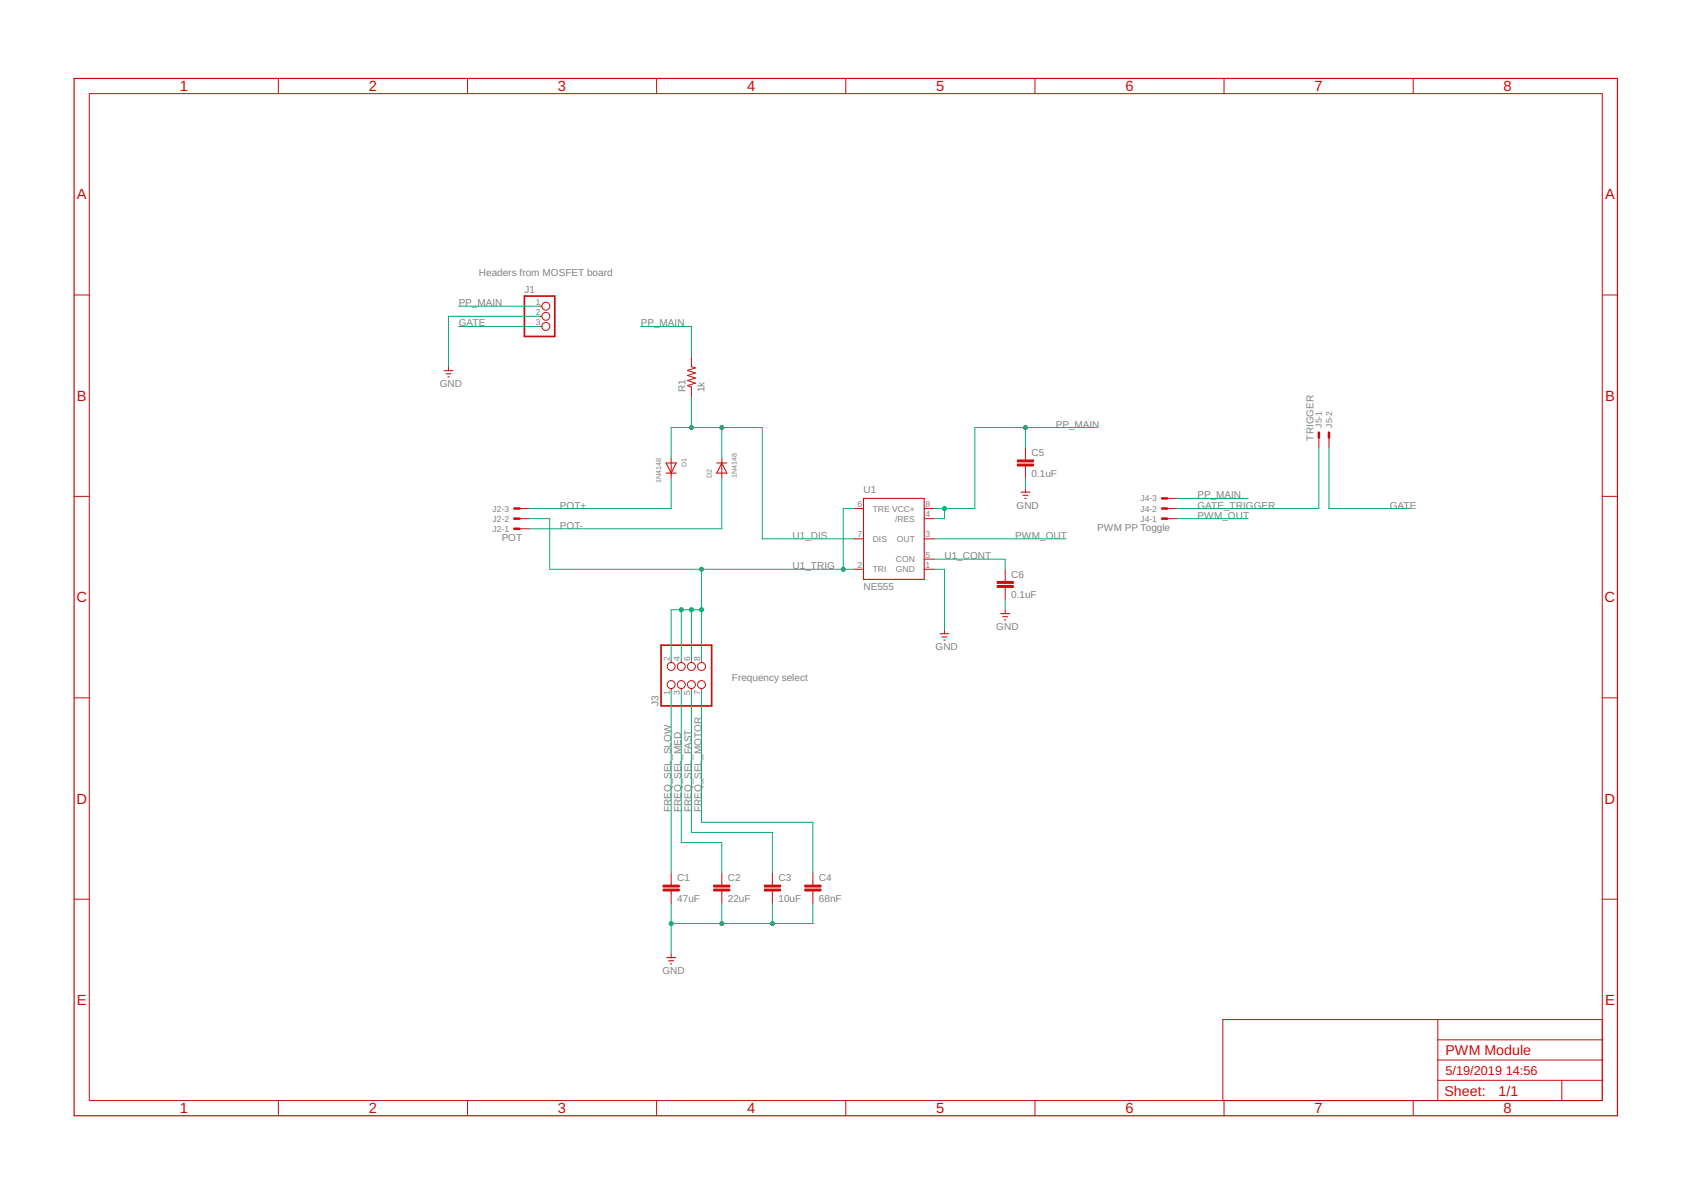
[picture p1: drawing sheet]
<svg xmlns="http://www.w3.org/2000/svg" width="297mm" height="210mm" viewBox="0 0 297 210" stroke-linecap="round" stroke-linejoin="round" font-family="sans-serif">
<g fill="none" stroke="#c90d0c" stroke-width=".18">
<path d="M15.7 16.4h265.8v176.9h-265.8zM48.9 13.8v2.6M82.1 13.8v2.6M115.3 13.8v2.6M148.6 13.8v2.6M181.8 13.8v2.6M215 13.8v2.6M248.2 13.8v2.6M13 51.8h2.7M94.8 53.8h.4M94.8 55.6h.4M94.8 57.3h.4"/>
<path d="M281.5 51.8h2.6M78.8 64.4v.7M121.5 62.7v1.7l.7 .2-1.4 .5 1.4 .4-1.4 .5 1.4 .4-1.4 .4 1.4 .5-1.4 .4 .7 .3v1.8M180.1 78.7v2.1M231.7 76.9v1.8M233.4 76.9v1.8M13 87.2h2.7M91.2 89.3h1.8M91.2 91.1h1.8M91.2 92.9h1.8M117.9 80.4v3.6M126.8 80.4v3.6"/>
<path d="M149.9 89.3h1.8M149.9 94.7h1.8M149.9 100h1.8M162.3 89.3h1.8M162.3 94.7h1.8M162.3 100h1.8M162.3 98.2h1.8M162.3 91.1h1.8M176.6 100v2.1M180.1 81.9v2.1M180.1 85.8v.6M205 89.3h1.8"/>
<path d="M205 91.1h1.8M205 87.5h1.8M281.5 87.2h2.6M117.9 116v.4M119.7 116v.4M121.5 116v.4M123.2 116v.4M165.9 110.7v.6M176.6 103.2v2.1M176.6 107.1v.7M13 122.6h2.7M117.9 120.9v.4"/>
<path d="M119.7 120.9v.4M121.5 120.9v.4M123.2 120.9v.4M281.5 122.6h2.6M13 157.9h2.7M117.9 153.3v2.1M117.9 156.5v2.2M126.8 153.3v2.1M126.8 156.5v2.2M135.7 153.3v2.1M135.7 156.5v2.2M142.8 153.3v2.1"/>
<path d="M142.8 156.5v2.2M281.5 157.9h2.6M117.9 167.5v.7M252.6 179.1v14.2M281.5 179.1h-66.7v14.2M48.9 193.3v2.7M82.1 193.3v2.7M115.3 193.3v2.7M148.6 193.3v2.7M181.8 193.3v2.7M215 193.3v2.7M248.2 193.3v2.7"/>
<path d="M252.6 189.8h28.9M252.6 186.2h28.9M252.6 182.6h28.9M274.3 189.8v3.5"/>
<circle cx="95.9" cy="57.3" r=".7"/>
<circle cx="95.9" cy="53.8" r=".7"/>
<circle cx="95.9" cy="55.6" r=".7"/>
<circle cx="117.9" cy="117.1" r=".7"/>
<circle cx="119.7" cy="117.1" r=".7"/>
<circle cx="121.5" cy="117.1" r=".7"/>
<circle cx="123.2" cy="117.1" r=".7"/>
<circle cx="117.9" cy="120.2" r=".7"/>
<circle cx="119.7" cy="120.2" r=".7"/>
<circle cx="121.5" cy="120.2" r=".7"/>
<circle cx="123.2" cy="120.2" r=".7"/>
</g>
<path d="M13 13.8h271.1v182.2h-271.1z" fill="none" stroke="#c90d0c" stroke-width=".21"/>
<g fill="none" stroke="#c90d0c" stroke-width=".19">
<path d="M78 65.1h1.6M78.3 65.7h.9M78.7 66.2h.2M117 81.3h1.8l-.9 1.8zM117 83.1h1.8M125.9 81.3h1.8M126.8 81.3l.9 1.8h-1.8zM151.7 87.5h10.6v14.3h-10.6zM179.3 86.4h1.6M179.7 87h.9M180 87.5h.2M165.1 111.3h1.6"/>
<path d="M165.5 111.9h.8M165.8 112.4h.2M175.8 107.8h1.6M176.1 108.3h.9M176.5 108.9h.2M117.1 168.2h1.6M117.5 168.8h.8M117.8 169.3h.2"/>
</g>
<path d="M92.1 52h5.4v7.1h-5.4zM116.1 113.3h8.9v10.7h-8.9z" fill="none" stroke="#c90d0c" stroke-width=".3"/>
<path d="M231.7 76v.9M233.4 76v.9M90.3 92.9h.9M90.3 91.1h.9M90.3 89.3h.9M204.1 91.1h.9M204.1 89.3h.9M204.1 87.5h.9" fill="none" stroke="#c90d0c" stroke-width=".44"/>
<g fill="#c90d0c" stroke="#c90d0c" stroke-width=".18">
<path d="M134.3 156.2h2.8v.3h-2.8z"/>
<path d="M134.3 155.5h2.8v.3h-2.8z"/>
<path d="M141.4 156.2h2.8v.3h-2.8z"/>
<path d="M141.4 155.5h2.8v.3h-2.8z"/>
<path d="M178.7 81.5h2.8v.4h-2.8z"/>
<path d="M178.7 80.8h2.8v.3h-2.8z"/>
<path d="M175.2 102.8h2.8v.4h-2.8z"/>
<path d="M175.2 102.1h2.8v.4h-2.8z"/>
<path d="M116.5 156.2h2.8v.3h-2.8z"/>
<path d="M116.5 155.5h2.8v.3h-2.8z"/>
<path d="M125.4 156.2h2.8v.3h-2.8z"/>
<path d="M125.4 155.5h2.8v.3h-2.8z"/>
</g>
<g fill="none" stroke="#0dab76" stroke-width=".18">
<path d="M80.6 57.3h14.2M80.6 53.8h14.2M94.8 55.6h-16v8.8M112.6 57.3h8.9v5.4M121.5 69.8v5.3M126.8 75.1v5.3M180.1 75.1v3.6M192.6 75.1h-21.4v14.2h-7.1M231.7 78.7v10.6h-24.9M233.4 78.7v10.6h14.3M93 91.1h3.6v8.9h53.3M117.9 80.4v-5.3h16v19.6h16"/>
<path d="M117.9 84v5.3h-24.9M123.2 100v16M126.8 84v8.9h-33.8M149.9 89.3h-1.8v10.7M164.1 100h1.8v10.7M164.1 98.2h12.5v1.8M164.1 94.7h23.1M165.9 89.3v1.8h-1.8M180.1 84v1.8M206.8 91.1h12.4M206.8 87.5h12.4M119.7 107.1v8.9"/>
<path d="M121.5 107.1v8.9M123.2 107.1h-5.3v8.9M176.6 105.3v1.8M117.9 121.3v32M119.7 121.3v26.7h7.1v5.3M121.5 121.3v24.9h14.2v7.1M123.2 121.3v23.1h19.6v8.9M117.9 158.7v8.8M126.8 158.7v3.5M135.7 158.7v3.5M142.8 158.7v3.5h-24.9"/>
</g>
<g fill="#0dab76" stroke="#0dab76" stroke-width=".18">
<circle cx="135.7" cy="162.2" r=".36"/>
<circle cx="126.8" cy="162.2" r=".36"/>
<circle cx="117.9" cy="162.2" r=".36"/>
<circle cx="165.9" cy="89.3" r=".36"/>
<circle cx="180.1" cy="75.1" r=".36"/>
<circle cx="148.1" cy="100" r=".36"/>
<circle cx="119.7" cy="107.1" r=".36"/>
<circle cx="121.5" cy="107.1" r=".36"/>
<circle cx="123.2" cy="107.1" r=".36"/>
<circle cx="123.2" cy="100" r=".36"/>
<circle cx="121.5" cy="75.1" r=".36"/>
<circle cx="126.8" cy="75.1" r=".36"/>
</g>
<g font-size="2.6" fill="#c90d0c">
<text x="31.6" y="16">1</text>
<text x="64.8" y="16">2</text>
<text x="98" y="16">3</text>
<text x="131.2" y="16">4</text>
<text x="164.5" y="16">5</text>
<text x="197.7" y="16">6</text>
<text x="230.9" y="16">7</text>
<text x="264.1" y="16">8</text>
<text x="13.5" y="35">A</text>
<text x="281.9" y="35">A</text>
<text x="13.5" y="70.4">B</text>
<text x="281.9" y="70.4">B</text>
<text x="13.4" y="105.8">C</text>
<text x="281.9" y="105.8">C</text>
<text x="13.4" y="141.2">D</text>
<text x="281.9" y="141.2">D</text>
<text x="13.5" y="176.5">E</text>
<text x="281.9" y="176.5">E</text>
<text x="31.6" y="195.6">1</text>
<text x="64.8" y="195.6">2</text>
<text x="98" y="195.6">3</text>
<text x="131.2" y="195.6">4</text>
<text x="164.5" y="195.6">5</text>
<text x="197.7" y="195.6">6</text>
<text x="230.9" y="195.6">7</text>
<text x="264.1" y="195.6">8</text>
</g>
<g font-size="2.5" fill="#c90d0c">
<text x="253.9" y="185.3">PWM Module</text>
<text x="253.7" y="192.5">Sheet:</text>
<text x="263.2" y="192.4">1/1</text>
</g>
<g font-size="2.2" fill="#c90d0c">
<text x="253.9" y="188.9">5/19/2019</text>
<text x="264.5" y="188.9">14:56</text>
</g>
<g font-size="1.8" fill="#808080">
<text x="80.6" y="53.8">PP_MAIN</text>
<text x="84.1" y="48.4">Headers from MOSFET board</text>
<text x="92.1" y="51.6">J1</text>
<text x="80.6" y="57.3">GATE</text>
<text x="112.6" y="57.3">PP_MAIN</text>
<text x="77.2" y="68">GND</text>
<text x="120.4" y="68.9" transform="rotate(-90 120.4 68.9)">R1</text>
<text x="123.8" y="68.9" transform="rotate(-90 123.8 68.9)">1k</text>
<text x="185.5" y="75.1">PP_MAIN</text>
<text x="230.7" y="77.4" transform="rotate(-90 230.7 77.4)">TRIGGER</text>
<text x="181.2" y="83.7">0.1uF</text>
<text x="181.2" y="80.2">C5</text>
<text x="98.3" y="89.3">POT+</text>
<text x="151.7" y="86.7">U1</text>
<text x="178.6" y="89.3">GND</text>
<text x="210.3" y="87.5">PP_MAIN</text>
<text x="210.3" y="89.3">GATE_TRIGGER</text>
<text x="244.1" y="89.3">GATE</text>
<text x="88.1" y="95.1">POT</text>
<text x="98.3" y="92.9">POT-</text>
<text x="139.2" y="94.7">U1_DIS</text>
<text x="178.3" y="94.7">PWM_OUT</text>
<text x="192.7" y="93.3">PWM PP Toggle</text>
<text x="210.3" y="91.1">PWM_OUT</text>
<text x="139.2" y="100">U1_TRIG</text>
<text x="165.9" y="98.2">U1_CONT</text>
<text x="177.6" y="101.5">C6</text>
<text x="151.7" y="103.5">NE555</text>
<text x="177.6" y="105.1">0.1uF</text>
<text x="175" y="110.7">GND</text>
<text x="128.6" y="119.5">Frequency select</text>
<text x="164.3" y="114.2">GND</text>
<text x="115.7" y="124" transform="rotate(-90 115.7 124)">J3</text>
<text x="117.9" y="142.7" transform="rotate(-90 117.9 142.7)">FREQ_SEL_SLOW</text>
<text x="119.7" y="142.7" transform="rotate(-90 119.7 142.7)">FREQ_SEL_MED</text>
<text x="121.5" y="142.7" transform="rotate(-90 121.5 142.7)">FREQ_SEL_FAST</text>
<text x="123.2" y="142.7" transform="rotate(-90 123.2 142.7)">FREQ_SEL_MOTOR</text>
<text x="119" y="154.8">C1</text>
<text x="127.9" y="154.8">C2</text>
<text x="136.7" y="154.8">C3</text>
<text x="143.9" y="154.8">C4</text>
<text x="119" y="158.4">47uF</text>
<text x="127.9" y="158.4">22uF</text>
<text x="136.7" y="158.4">10uF</text>
<text x="143.9" y="158.4">68nF</text>
<text x="116.3" y="171.1">GND</text>
</g>
<g font-size="1.5" fill="#808080">
<text x="94.1" y="53.5">1</text>
<text x="94.1" y="55.3">2</text>
<text x="94.1" y="57.1">3</text>
<text x="232.2" y="75.1" transform="rotate(-90 232.2 75.1)">J5-1</text>
<text x="234" y="75.1" transform="rotate(-90 234 75.1)">J5-2</text>
<text x="86.5" y="89.9">J2-3</text>
<text x="150.6" y="89.1">6</text>
<text x="153.3" y="89.9">TRE VCC+</text>
<text x="162.6" y="89.1">8</text>
<text x="200.3" y="89.9">J4-2</text>
<text x="200.3" y="88.1">J4-3</text>
<text x="86.5" y="93.4">J2-1</text>
<text x="86.5" y="91.6">J2-2</text>
<text x="150.6" y="94.4">7</text>
<text x="153.3" y="95.2">DIS</text>
<text x="157.2" y="91.6">/RES</text>
<text x="157.6" y="95.2">OUT</text>
<text x="162.6" y="94.4">3</text>
<text x="162.6" y="90.9">4</text>
<text x="200.3" y="91.6">J4-1</text>
<text x="150.6" y="99.7">2</text>
<text x="153.3" y="100.5">TRI</text>
<text x="157.4" y="100.5">GND</text>
<text x="157.4" y="98.7">CON</text>
<text x="162.6" y="99.7">1</text>
<text x="162.6" y="98">5</text>
<text x="117.7" y="116.1" transform="rotate(-90 117.7 116.1)">2</text>
<text x="119.4" y="116.1" transform="rotate(-90 119.4 116.1)">4</text>
<text x="121.2" y="116.1" transform="rotate(-90 121.2 116.1)">6</text>
<text x="123" y="116.1" transform="rotate(-90 123 116.1)">8</text>
<text x="117.7" y="122" transform="rotate(-90 117.7 122)">1</text>
<text x="119.4" y="122" transform="rotate(-90 119.4 122)">3</text>
<text x="121.2" y="122" transform="rotate(-90 121.2 122)">5</text>
<text x="123" y="122" transform="rotate(-90 123 122)">7</text>
</g>
<g font-size="1.2" fill="#808080">
<text x="120.6" y="82" transform="rotate(-90 120.6 82)">D1</text>
<text x="125" y="84" transform="rotate(-90 125 84)">D2</text>
<text x="129.5" y="84" transform="rotate(-90 129.5 84)">1N4148</text>
<text x="116.1" y="84.8" transform="rotate(-90 116.1 84.8)">1N4148</text>
</g>
</svg>
